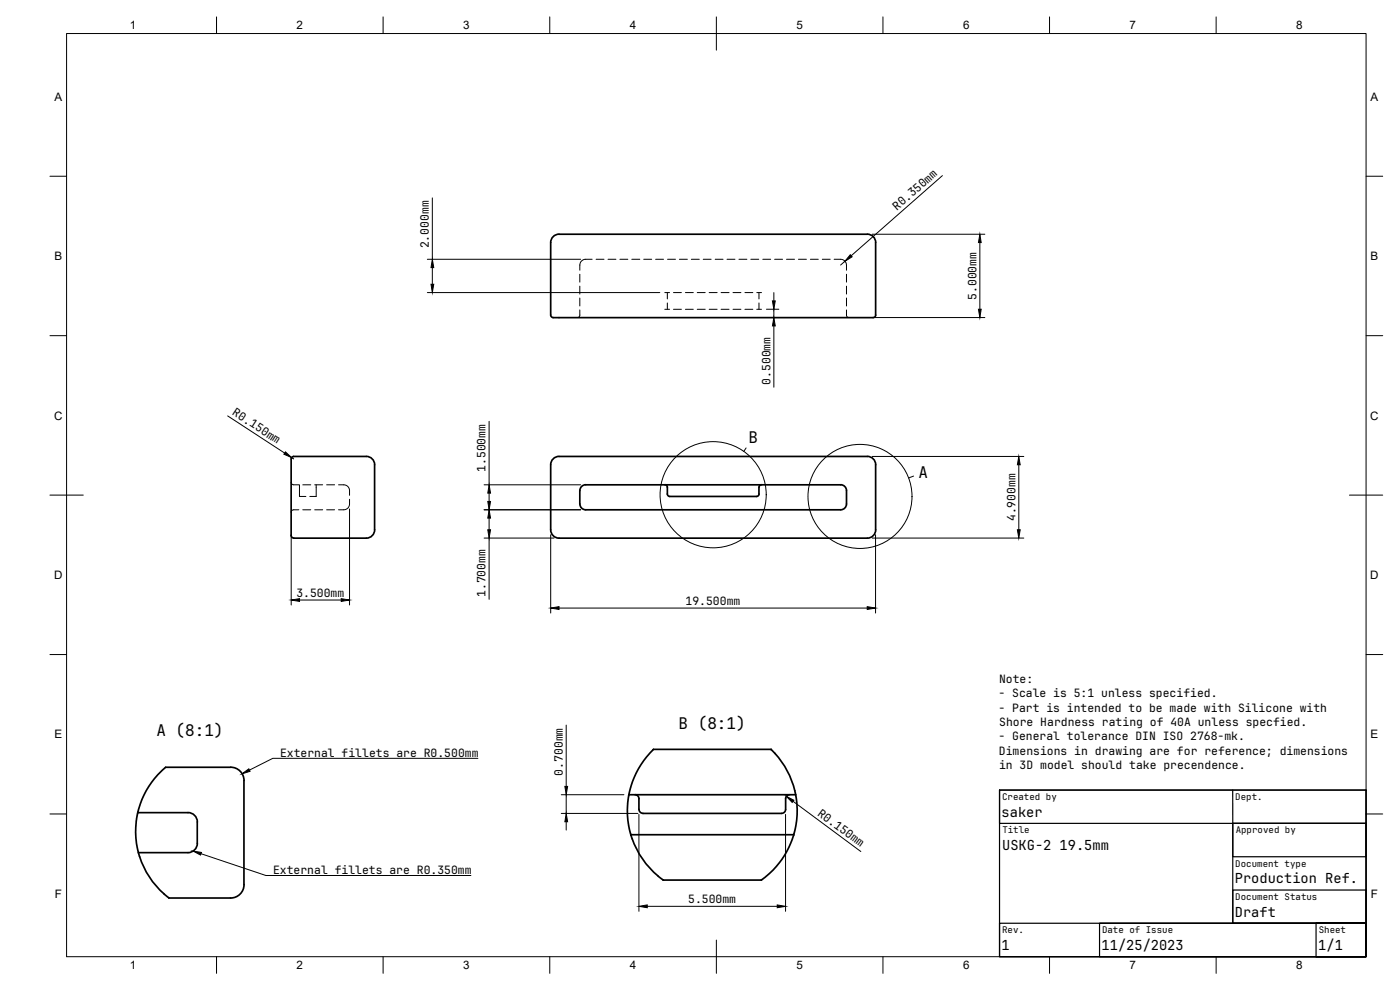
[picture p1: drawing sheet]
<svg xmlns="http://www.w3.org/2000/svg" width="420mm" height="297mm" viewBox="0 0 420 297" stroke-linecap="round" stroke-linejoin="round" font-family="sans-serif">
<!-- layer: Visible -->
<g fill="none" stroke="#000" stroke-width=".51">
<path d="M167.8 70.3h92.5M167.8 70.3a2.51 2.51 0 0 0-2.5 2.5v21.7a1.63 1.63 0 0 0 2.1 .8h93.6a1.4 1.4 0 0 0 1.8-.8M260.3 70.3a2.51 2.51 0 0 1 2.5 2.5M262.8 72.8v21.7M87.4 137.7v22a1.34 1.34 0 0 0 .7 1.7l21.8 .1a2.51 2.51 0 0 0 2.5-2.5M87.4 137.7l.2-.5 .5-.2h21.8a2.47 2.47 0 0 1 2.5 2.4M112.4 139.5v19.5M262.8 139.5v19.5M262.8 139.4a2.48 2.48 0 0 0-2.5-2.4l-92.5-.1a2.51 2.51 0 0 0-2.5 2.5v19.6a2.51 2.51 0 0 0 2.5 2.5h92.5a2.51 2.51 0 0 0 2.5-2.5M174 147.2v4M174 147.2a1.71 1.71 0 0 1 1.8-1.7l76.5-.1a1.75 1.75 0 0 1 1.7 1.8v4M174 151.2a1.75 1.75 0 0 0 1.8 1.8h76.5a1.75 1.75 0 0 0 1.7-1.8"/>
<path d="M199.5 145.4l.7 .5 .1 2.6 .7 .5h26l.7-.5 .2-2.6 .6-.5M188.7 238.4h50.1M190.6 238.4a1.2 1.2 0 0 1 1.2 1.2v3.6a1.2 1.2 0 0 0 1.2 .8l41.6 .1M237 238.4a1.2 1.2 0 0 0-1.2 1.2l-.1 3.6a1.2 1.2 0 0 1-1.1 .8M41.3 243.8h15.1a2.8 2.8 0 0 1 2.8 2.8v6.4M41.9 257l-.9-3.7a22.2 22.2 0 0 1-.1-6.7l.6-3.5a24.9 24.9 0 0 1 7.1-11.9l1.1-1h19.5a4 4 0 0 1 4 4v31.2a4 4 0 0 1-4 4h-18.5l-1.5-1.2M41.9 257a25 25 0 0 0 7.4 11.2M59.2 253a2.8 2.8 0 0 1-2.8 2.8h-14.8M189.3 250.5h48.9M189.7 251.6a25.2 25.2 0 0 0 9 12.2l.4 .3h29.4l.9-.7a25.7 25.7 0 0 0 8.5-12.1l.9-3.5a23.9 23.9 0 0 0 .3-6.7l-.4-3.3a25.2 25.2 0 0 0-6.6-12.2l-.7-.8h-35.3l-.6 .7a25.7 25.7 0 0 0-6.6 12l-.5 3.3-.1 3.7 .4 3.4 1 3.8"/>
</g>
<!-- layer: Hidden -->
<g fill="none" stroke="#000" stroke-width=".3">
<path d="M177.7 77.8h-1.9a1.77 1.77 0 0 0-1.8 1.7v1.6M178.9 77.8h2.4M182.5 77.8h2.3M186 77.8h2.4M189.6 77.8h2.4M193.2 77.8h2.4M196.8 77.8h2.3M200.3 77.8h2.4M203.9 77.8h2.4M207.5 77.8h2.4M211.1 77.8h2.3M214.6 77.8h2.4"/>
<path d="M218.2 77.8h2.4M221.8 77.8h2.4M225.3 77.8h2.4M228.9 77.8h2.4M232.5 77.8h2.4M236.1 77.8h2.3M239.6 77.8h2.4M243.2 77.8h2.4M246.8 77.8h2.4M250.3 77.8h2a1.75 1.75 0 0 1 1.7 1.7v1.6M174 93v1.7l-.2 .4-.5 .2M174 82.3v2.4"/>
<path d="M174 85.9v2.3M174 89.4v2.4M199.5 87.8h1.4M199.5 92.8h1.4M200.3 87.8v1.9M200.3 90.9v1.9M202.1 87.8h2.4M202.1 92.8h2.4M205.7 87.8h2.4M205.7 92.8h2.4M209.3 87.8h2.3M209.3 92.8h2.3"/>
<path d="M212.8 87.8h2.4M212.8 92.8h2.4M216.4 87.8h2.4M216.4 92.8h2.4M220 87.8h2.4M220 92.8h2.4M223.6 87.8h2.3M223.6 92.8h2.3M227.1 87.8h1.4M227.1 92.8h1.4M227.8 87.8v1.9M227.8 90.9v1.9"/>
<path d="M254 93v1.7l.3 .4 .5 .2M254 82.3v2.4M254 85.9v2.3M254 89.4v2.4M87.4 144.7l.5 .7 1.8 .1M89.7 153h-1.8l-.5 .7M89.9 145.5v3.5h1.9M90.9 153h2.4M90.9 145.5h2.4M94.4 153h2.4M94.4 145.5h2.4M94.9 145.5v3.5h-1.9"/>
<path d="M98 153h2.4M98 145.5h2.4M101.6 145.5h1.5a1.75 1.75 0 0 1 1.8 1.7v1.4M104.9 149.8v1.4a1.72 1.72 0 0 1-1.8 1.8h-1.5"/>
</g>
<!-- layer: BORDER -->
<g fill="none" stroke="#000" stroke-width=".3">
<path d="M20 10.1h390v276.9h-390zM65 5.1v5M115 5.1v5M165 5.1v5M215 5.1v10M265 5.1v5M315 5.1v5M365 5.1v5M15 52.9h5M410 52.9h5M15 100.7h5M410 100.7h5"/>
<path d="M15 148.6h10M405 148.6h10M15 196.4h5M410 196.4h5M15 244.2h5M410 244.2h5M65 287v5M115 287v5M165 287v5M215 282.1v9.9M265 287v5M315 287v5"/>
<path d="M365 287v5"/>
</g>
<!-- layer: TITLEBLOCK -->
<path d="M300 237.1h110v49.9h-110zM300 237.1h110v9.9h-110zM370 237v10M370 247h40v10.1h-40zM370 247h40v30h-40zM300 277h110v10h-80v-10h80h-15v10h15v-10v10h-110zM370 267h40v10h-40z" fill="none" stroke="#000" stroke-width=".36"/>
<!-- layer: FD_Dimensions -->
<g fill="none" stroke="#000" stroke-width=".3">
<path d="M129.8 59.4v18.4M282.8 52.7l-27.3 24M128.2 77.8h46.1M253.6 78.4l-1.3 1.1M261.8 70.3h33.8M294.1 72.8v20M128.2 87.8h69.8M129.8 80.3v5M230 92.8h3.7M232.2 87.8v2.5M232.2 92.8v2.5M232.2 97.8v18.4"/>
<path d="M232.8 95.3h.9M261.8 95.3h33.8M68.3 124.8l17.1 11.1M87.5 137.3l.6 .4M146.8 126.4v19.1M261.8 137h45.5M305.8 139.5v19.4M104.9 152.7v28.8M145.3 153h29M145.3 145.5h29M146.8 148v2.5M146.8 155.5v3.4"/>
<path d="M87.4 160.5v21M145.3 161.4h21M146.8 161.4v18.4M165.3 160.5v23.4M261.8 161.4h45.5M262.8 160.5v23.4M89.9 180h12.5M167.8 182.4h92.5M169.9 217.6v18.4M168.4 238.4h18.8M169.9 238.4v5.7M168.4 244.1h23.1"/>
<path d="M169.9 246.6v2.5M191.7 244.4v29M235.8 244.4v29M238 240.4l20.3 15.1M194.2 271.9h39.1"/>
</g>
<g fill="#000" stroke="#000" stroke-width=".3">
<path d="M255.2 76.4l.5 .7-2.1 1.3zM294.1 70.3l.4 2.5h-.9zM129.3 85.3h.9l-.4 2.5zM129.8 77.8l.4 2.5h-.9zM231.8 90.3h.9l-.5 2.5zM232.2 95.3l.5 2.5h-.9zM293.6 92.8h.9l-.4 2.5zM85.7 135.6l1.8 1.7-2.3-1zM305.8 137l.4 2.5h-.9zM146.8 153l.4 2.5h-.8zM146.4 158.9h.8l-.4 2.5zM146.4 150.5h.8l-.4 2.5z"/>
<path d="M146.8 145.5l.4 2.5h-.8zM305.3 158.9h.9l-.4 2.5zM87.4 180l2.5-.4v.9zM102.4 179.6l2.5 .4-2.5 .5zM165.3 182.4l2.5-.4v.9zM260.3 182l2.5 .4-2.5 .5zM169.5 236h.8l-.4 2.4zM169.9 244.1l.4 2.5h-.8zM236 238.9l2.3 1.2-.6 .7zM191.7 271.9l2.5-.4v.9zM233.3 271.5l2.5 .4-2.5 .5z"/>
</g>
<!-- layer: Detail Boundary -->
<g fill="none" stroke="#000" stroke-width=".3">
<path d="M223.9 134.4l-.7 1.1M274.2 142.8l-1.5 .6"/>
<circle cx="214" cy="148.4" r="15.9"/>
<circle cx="258.1" cy="148.9" r="15.6"/>
</g>
<!-- layer: Leaders -->
<path d="M72.6 232.2l2.1-1.5 .4 .7zM58 255.4l2.5 .4-.3 .7z" fill="#000" stroke="#000" stroke-width=".3"/>
<path d="M143.4 227.5h-61.5l-7 3.6M60.3 256.1l19.5 6.6h61.5" fill="none" stroke="#000" stroke-width=".3"/>
<g font-size="4.8">
<text x="224.6" y="133.1">B</text>
<text x="275.7" y="143.5">A</text>
<text x="46.9" y="220.9">A (8:1)</text>
<text x="203.6" y="218.6">B (8:1)</text>
</g>
<g font-size="4.1">
<text x="300.6" y="245">saker</text>
<text x="300.8" y="255">USKG-2 19.5mm</text>
<text x="370.6" y="265">Production Ref.</text>
<text x="370.6" y="275">Draft</text>
<text x="300.6" y="285">1</text>
<text x="330.6" y="285">11/25/2023</text>
<text x="395.6" y="285">1/1</text>
</g>
<g font-size="3.5">
<text x="39" y="8.8">1</text>
<text x="89" y="8.8">2</text>
<text x="139" y="8.8">3</text>
<text x="189" y="8.8">4</text>
<text x="239" y="8.8">5</text>
<text x="289" y="8.8">6</text>
<text x="339" y="8.8">7</text>
<text x="389" y="8.8">8</text>
<text x="16.3" y="30.2">A</text>
<text x="411.3" y="30.2">A</text>
<text x="16.3" y="78">B</text>
<text x="411.3" y="78">B</text>
<text x="16.2" y="125.9">C</text>
<text x="411.2" y="125.9">C</text>
<text x="16.2" y="173.7">D</text>
<text x="411.2" y="173.7">D</text>
<text x="16.3" y="221.6">E</text>
<text x="411.3" y="221.6">E</text>
<text x="16.4" y="269.4">F</text>
<text x="411.4" y="269.4">F</text>
<text x="39" y="290.8">1</text>
<text x="89" y="290.8">2</text>
<text x="139" y="290.8">3</text>
<text x="189" y="290.8">4</text>
<text x="239" y="290.8">5</text>
<text x="289" y="290.8">6</text>
<text x="339" y="290.8">7</text>
<text x="389" y="290.8">8</text>
</g>
<g font-size="3.4">
<text x="269.2" y="63.3" transform="rotate(-41 269.2 63.3)">R0.350mm</text>
<text x="128.7" y="74.6" transform="rotate(-90 128.7 74.6)">2.000mm</text>
<text x="293" y="90" transform="rotate(-90 293 90)">5.000mm</text>
<text x="231.2" y="115.5" transform="rotate(-90 231.2 115.5)">0.500mm</text>
<text x="69.5" y="124.3" transform="rotate(33 69.5 124.3)">R0.150mm</text>
<text x="145.8" y="141.6" transform="rotate(-90 145.8 141.6)">1.500mm</text>
<text x="304.7" y="156.4" transform="rotate(-90 304.7 156.4)">4.900mm</text>
<text x="88.9" y="179">3.500mm</text>
<text x="145.8" y="179.1" transform="rotate(-90 145.8 179.1)">1.700mm</text>
<text x="205.8" y="181.4">19.500mm</text>
<text x="299.7" y="209.2">- Scale is 5:1 unless specified.</text>
<text x="299.8" y="204.9">Note:</text>
<text x="299.7" y="213.6">- Part is intended to be made with Silicone with</text>
<text x="299.9" y="217.9">Shore Hardness rating of 40A unless specfied.</text>
<text x="84" y="227">External fillets are R0.500mm</text>
<text x="299.7" y="222.1">- General tolerance DIN ISO 2768-mk.</text>
<text x="299.8" y="226.4">Dimensions in drawing are for reference; dimensions</text>
<text x="168.9" y="232.7" transform="rotate(-90 168.9 232.7)">0.700mm</text>
<text x="299.8" y="230.7">in 3D model should take precendence.</text>
<text x="245.1" y="244.4" transform="rotate(37 245.1 244.4)">R0.150mm</text>
<text x="82" y="262.2">External fillets are R0.350mm</text>
<text x="206.5" y="270.9">5.500mm</text>
</g>
<g font-size="2.7">
<text x="300.7" y="240">Created by</text>
<text x="370.7" y="240.1">Dept.</text>
<text x="300.8" y="250">Title</text>
<text x="370.8" y="250">Approved by</text>
<text x="370.7" y="260">Document type</text>
<text x="370.7" y="270">Document Status</text>
<text x="300.7" y="280">Rev.</text>
<text x="330.7" y="280">Date of Issue</text>
<text x="395.8" y="280">Sheet</text>
</g>
</svg>
